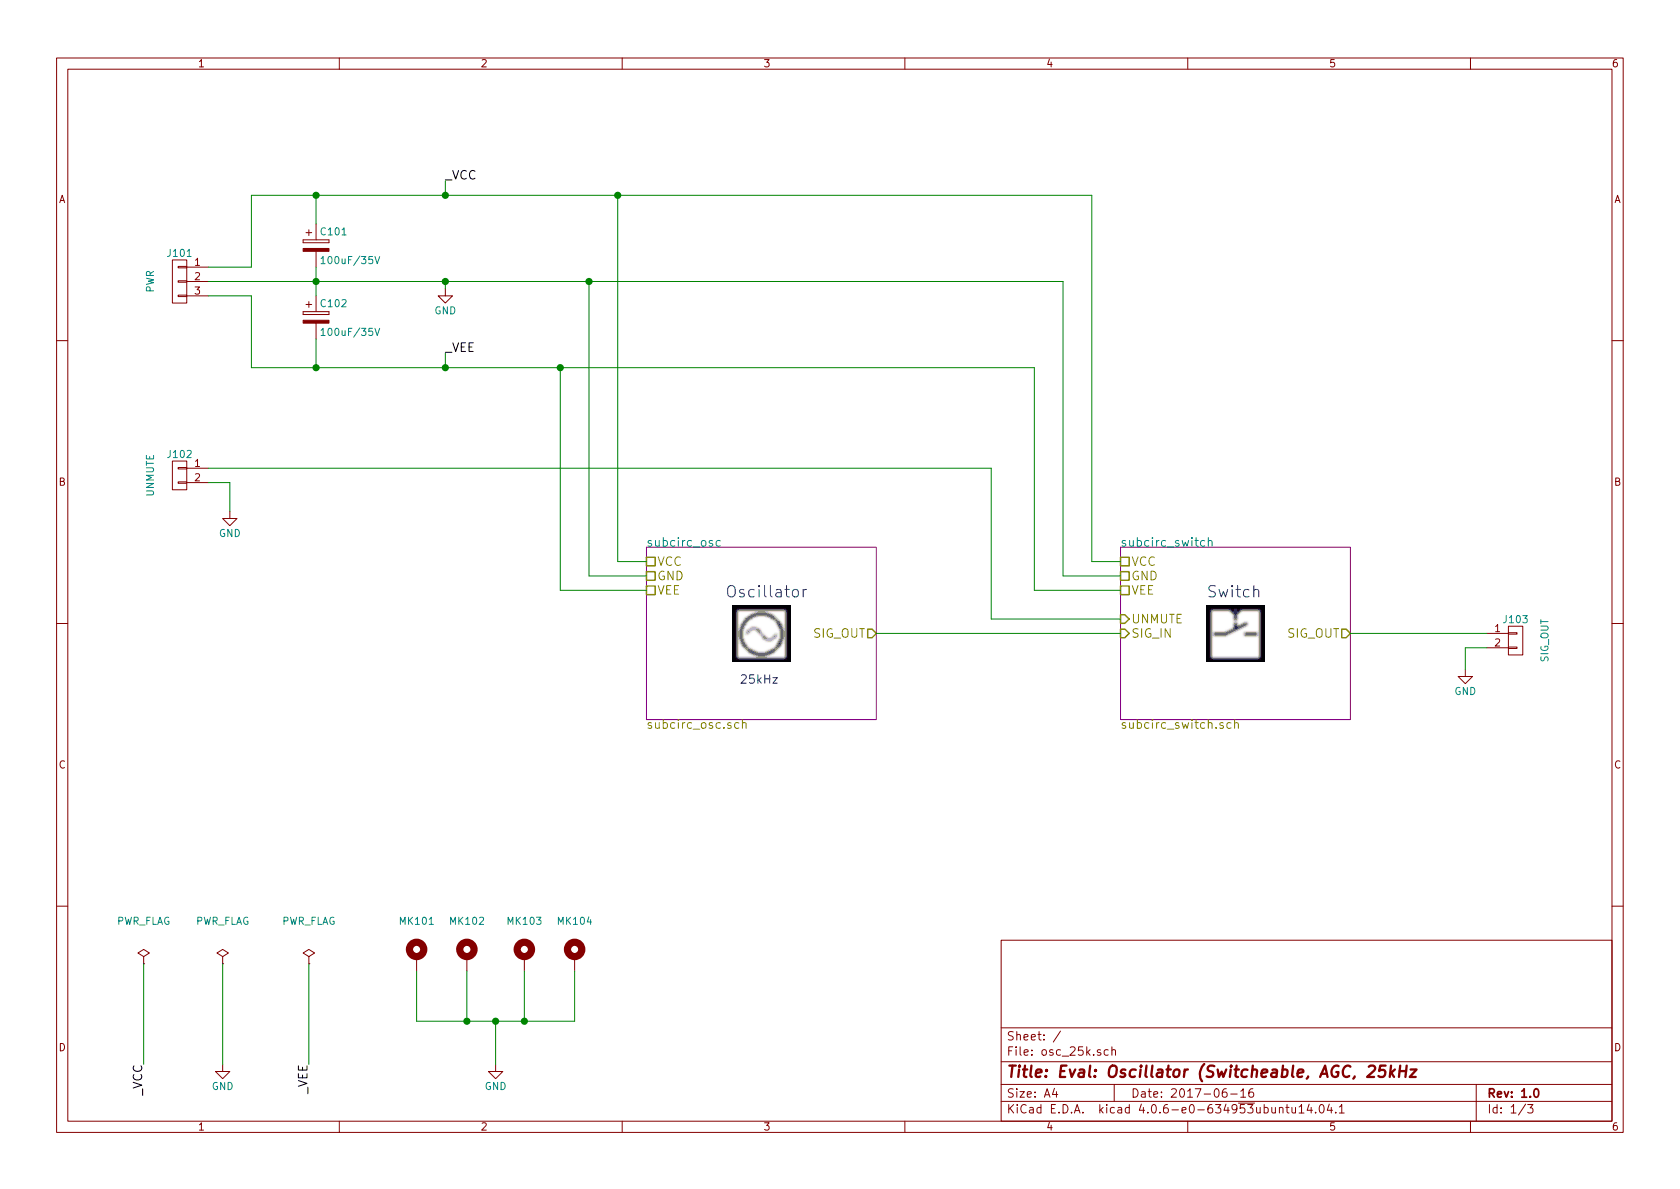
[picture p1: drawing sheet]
EESchema Schematic File Version 2
LIBS:power
LIBS:device
LIBS:transistors
LIBS:conn
LIBS:linear
LIBS:regul
LIBS:74xx
LIBS:cmos4000
LIBS:adc-dac
LIBS:memory
LIBS:xilinx
LIBS:microcontrollers
LIBS:dsp
LIBS:microchip
LIBS:analog_switches
LIBS:motorola
LIBS:texas
LIBS:intel
LIBS:audio
LIBS:interface
LIBS:digital-audio
LIBS:philips
LIBS:display
LIBS:cypress
LIBS:siliconi
LIBS:opto
LIBS:atmel
LIBS:contrib
LIBS:valves
LIBS:74xgxx
LIBS:ac-dc
LIBS:actel
LIBS:allegro
LIBS:Altera
LIBS:analog_devices
LIBS:battery_management
LIBS:bbd
LIBS:bosch
LIBS:brooktre
LIBS:cmos_ieee
LIBS:dc-dc
LIBS:diode
LIBS:elec-unifil
LIBS:ESD_Protection
LIBS:ftdi
LIBS:gennum
LIBS:graphic
LIBS:hc11
LIBS:infineon
LIBS:intersil
LIBS:ir
LIBS:Lattice
LIBS:leds
LIBS:LEM
LIBS:logo
LIBS:maxim
LIBS:mechanical
LIBS:microchip_dspic33dsc
LIBS:microchip_pic10mcu
LIBS:microchip_pic12mcu
LIBS:microchip_pic16mcu
LIBS:microchip_pic18mcu
LIBS:microchip_pic24mcu
LIBS:microchip_pic32mcu
LIBS:modules
LIBS:motor_drivers
LIBS:motors
LIBS:msp430
LIBS:nordicsemi
LIBS:nxp
LIBS:nxp_armmcu
LIBS:onsemi
LIBS:Oscillators
LIBS:powerint
LIBS:Power_Management
LIBS:pspice
LIBS:references
LIBS:relays
LIBS:rfcom
LIBS:RFSolutions
LIBS:sensors
LIBS:silabs
LIBS:stm8
LIBS:stm32
LIBS:supertex
LIBS:switches
LIBS:transf
LIBS:triac_thyristor
LIBS:ttl_ieee
LIBS:video
LIBS:wiznet
LIBS:Worldsemi
LIBS:Xicor
LIBS:zetex
LIBS:Zilog
LIBS:osc_25k-cache
EELAYER 25 0
EELAYER END
$Descr A4 11693 8268
encoding utf-8
Sheet 1 3
Title "Eval: Oscillator (Switcheable, AGC, 25kHz"
Date "2017-06-16"
Rev "1.0"
Comp ""
Comment1 ""
Comment2 ""
Comment3 ""
Comment4 ""
$EndDescr
$Sheet
S 4500 3800 1600 1200
U 595B4EED
F0 "subcirc_osc" 60
F1 "subcirc_osc.sch" 60
F2 "VCC" U L 4500 3900 60 
F3 "VEE" U L 4500 4100 60 
F4 "GND" U L 4500 4000 60 
F5 "SIG_OUT" O R 6100 4400 60 
$EndSheet
$Sheet
S 7800 3800 1600 1200
U 595B864F
F0 "subcirc_switch" 60
F1 "subcirc_switch.sch" 60
F2 "VCC" U L 7800 3900 60 
F3 "VEE" U L 7800 4100 60 
F4 "GND" U L 7800 4000 60 
F5 "SIG_IN" I L 7800 4400 60 
F6 "SIG_OUT" O R 9400 4400 60 
F7 "UNMUTE" I L 7800 4300 60 
$EndSheet
$Comp
L CONN_01X03 J101
U 1 1
P 1250 1950
F 0 "J101" H 1250 2150 50  0000 C CNN
F 1 "PWR" V 1450 1950 50  0000 C CNN
F 2 "Pin_Headers:Pin_Header_Straight_1x03_Pitch2.54mm" H 1250 1950 50  0001 C CNN
F 3 "" H 1250 1950 50  0001 C CNN
	1    1250 1950
	-1   0    0    -1  
$EndComp
$Comp
L CONN_01X02 J102
U 1 1
P 1250 3300
F 0 "J102" H 1250 3450 50  0000 C CNN
F 1 "UNMUTE" V 1450 3300 50  0000 C CNN
F 2 "Pin_Headers:Pin_Header_Straight_1x02_Pitch2.54mm" H 1250 3300 50  0001 C CNN
F 3 "" H 1250 3300 50  0001 C CNN
	1    1250 3300
	-1   0    0    -1  
$EndComp
$Comp
L CONN_01X02 J103
U 1 1
P 10550 4450
F 0 "J103" H 10550 4600 50  0000 C CNN
F 1 "SIG_OUT" V 10750 4450 50  0000 C CNN
F 2 "Pin_Headers:Pin_Header_Straight_1x02_Pitch2.54mm" H 10550 4450 50  0001 C CNN
F 3 "" H 10550 4450 50  0001 C CNN
	1    10550 4450
	1    0    0    -1  
$EndComp
$Comp
L CP C101
U 1 1
P 2200 1700
F 0 "C101" H 2225 1800 50  0000 L CNN
F 1 "100uF/35V" H 2225 1600 50  0000 L CNN
F 2 "Capacitors_SMD:CP_Elec_6.3x7.7" H 2238 1550 50  0001 C CNN
F 3 "" H 2200 1700 50  0001 C CNN
	1    2200 1700
	1    0    0    -1  
$EndComp
$Comp
L CP C102
U 1 1
P 2200 2200
F 0 "C102" H 2225 2300 50  0000 L CNN
F 1 "100uF/35V" H 2225 2100 50  0000 L CNN
F 2 "Capacitors_SMD:CP_Elec_6.3x7.7" H 2238 2050 50  0001 C CNN
F 3 "" H 2200 2200 50  0001 C CNN
	1    2200 2200
	1    0    0    -1  
$EndComp
$Comp
L Mounting_Hole_PAD MK101
U 1 1
P 2900 6650
F 0 "MK101" H 2900 6900 50  0000 C CNN
F 1 "~" H 2900 6825 50  0000 C CNN
F 2 "Mounting_Holes:MountingHole_3.5mm_Pad_Via" H 2900 6650 50  0001 C CNN
F 3 "" H 2900 6650 50  0001 C CNN
	1    2900 6650
	1    0    0    -1  
$EndComp
$Comp
L Mounting_Hole_PAD MK102
U 1 1
P 3250 6650
F 0 "MK102" H 3250 6900 50  0000 C CNN
F 1 "~" H 3250 6825 50  0000 C CNN
F 2 "Mounting_Holes:MountingHole_3.5mm_Pad_Via" H 3250 6650 50  0001 C CNN
F 3 "" H 3250 6650 50  0001 C CNN
	1    3250 6650
	1    0    0    -1  
$EndComp
$Comp
L Mounting_Hole_PAD MK103
U 1 1
P 3650 6650
F 0 "MK103" H 3650 6900 50  0000 C CNN
F 1 "~" H 3650 6825 50  0000 C CNN
F 2 "Mounting_Holes:MountingHole_3.5mm_Pad_Via" H 3650 6650 50  0001 C CNN
F 3 "" H 3650 6650 50  0001 C CNN
	1    3650 6650
	1    0    0    -1  
$EndComp
$Comp
L Mounting_Hole_PAD MK104
U 1 1
P 4000 6650
F 0 "MK104" H 4000 6900 50  0000 C CNN
F 1 "~" H 4000 6825 50  0000 C CNN
F 2 "Mounting_Holes:MountingHole_3.5mm_Pad_Via" H 4000 6650 50  0001 C CNN
F 3 "" H 4000 6650 50  0001 C CNN
	1    4000 6650
	1    0    0    -1  
$EndComp
$Comp
L GND #PWR01
U 1 1
P 3450 7400
F 0 "#PWR01" H 3450 7150 50  0001 C CNN
F 1 "GND" H 3450 7250 50  0000 C CNN
F 2 "" H 3450 7400 50  0001 C CNN
F 3 "" H 3450 7400 50  0001 C CNN
	1    3450 7400
	1    0    0    -1  
$EndComp
$Comp
L GND #PWR02
U 1 1
P 3100 2000
F 0 "#PWR02" H 3100 1750 50  0001 C CNN
F 1 "GND" H 3100 1850 50  0000 C CNN
F 2 "" H 3100 2000 50  0001 C CNN
F 3 "" H 3100 2000 50  0001 C CNN
	1    3100 2000
	1    0    0    -1  
$EndComp
$Comp
L GND #PWR03
U 1 1
P 1600 3550
F 0 "#PWR03" H 1600 3300 50  0001 C CNN
F 1 "GND" H 1600 3400 50  0000 C CNN
F 2 "" H 1600 3550 50  0001 C CNN
F 3 "" H 1600 3550 50  0001 C CNN
	1    1600 3550
	1    0    0    -1  
$EndComp
$Comp
L GND #PWR04
U 1 1
P 10200 4650
F 0 "#PWR04" H 10200 4400 50  0001 C CNN
F 1 "GND" H 10200 4500 50  0000 C CNN
F 2 "" H 10200 4650 50  0001 C CNN
F 3 "" H 10200 4650 50  0001 C CNN
	1    10200 4650
	1    0    0    -1  
$EndComp
Wire Wire Line
	6100 4400 7800 4400
Wire Wire Line
	2900 6750 2900 7100
Wire Wire Line
	2900 7100 4000 7100
Wire Wire Line
	4000 7100 4000 6750
Wire Wire Line
	3250 6750 3250 7100
Connection ~ 3250 7100
Wire Wire Line
	3650 6750 3650 7100
Connection ~ 3650 7100
Wire Wire Line
	3450 7400 3450 7100
Connection ~ 3450 7100
Wire Wire Line
	2200 1850 2200 2050
Wire Wire Line
	1450 1950 7400 1950
Connection ~ 2200 1950
Wire Wire Line
	1450 1850 1750 1850
Wire Wire Line
	1750 1850 1750 1350
Wire Wire Line
	1750 1350 7600 1350
Wire Wire Line
	2200 1350 2200 1550
Wire Wire Line
	1450 2050 1750 2050
Wire Wire Line
	1750 2050 1750 2550
Wire Wire Line
	1750 2550 7200 2550
Wire Wire Line
	2200 2550 2200 2350
Wire Wire Line
	7600 1350 7600 3900
Wire Wire Line
	7600 3900 7800 3900
Connection ~ 2200 1350
Wire Wire Line
	7400 1950 7400 4000
Wire Wire Line
	7400 4000 7800 4000
Wire Wire Line
	7200 2550 7200 4100
Wire Wire Line
	7200 4100 7800 4100
Connection ~ 2200 2550
Wire Wire Line
	4500 3900 4300 3900
Wire Wire Line
	4300 3900 4300 1350
Connection ~ 4300 1350
Wire Wire Line
	4500 4000 4100 4000
Wire Wire Line
	4100 4000 4100 1950
Connection ~ 4100 1950
Wire Wire Line
	4500 4100 3900 4100
Wire Wire Line
	3900 4100 3900 2550
Connection ~ 3900 2550
Wire Wire Line
	1450 3250 6900 3250
Wire Wire Line
	6900 3250 6900 4300
Wire Wire Line
	6900 4300 7800 4300
Wire Wire Line
	3100 2000 3100 1950
Connection ~ 3100 1950
Wire Wire Line
	1450 3350 1600 3350
Wire Wire Line
	1600 3350 1600 3550
Wire Wire Line
	9400 4400 10350 4400
Wire Wire Line
	10350 4500 10200 4500
Wire Wire Line
	10200 4500 10200 4650
Text Label 3100 1250 0    60   ~ 0
_VCC
Text Label 3100 2450 0    60   ~ 0
_VEE
Text Label 1000 7400 3    60   ~ 0
_VCC
Text Label 2150 7400 3    60   ~ 0
_VEE
$Comp
L PWR_FLAG #FLG05
U 1 1
P 1000 6700
F 0 "#FLG05" H 1000 6775 50  0001 C CNN
F 1 "PWR_FLAG" H 1000 7000 50  0000 C CNN
F 2 "" H 1000 6700 50  0001 C CNN
F 3 "" H 1000 6700 50  0001 C CNN
	1    1000 6700
	1    0    0    -1  
$EndComp
$Comp
L PWR_FLAG #FLG06
U 1 1
P 2150 6700
F 0 "#FLG06" H 2150 6775 50  0001 C CNN
F 1 "PWR_FLAG" H 2150 7000 50  0000 C CNN
F 2 "" H 2150 6700 50  0001 C CNN
F 3 "" H 2150 6700 50  0001 C CNN
	1    2150 6700
	1    0    0    -1  
$EndComp
Wire Wire Line
	2150 6700 2150 7400
Wire Wire Line
	1000 6700 1000 7400
Wire Wire Line
	3100 1350 3100 1250
Connection ~ 3100 1350
Wire Wire Line
	3100 2550 3100 2450
Connection ~ 3100 2550
Text Notes 5050 4150 0    79   ~ 0
Oscillator
Text Notes 8400 4150 0    79   ~ 0
Switch
Text Notes 5150 4750 0    59   ~ 0
25kHz
$Comp
L PWR_FLAG #FLG07
U 1 1
P 1550 6700
F 0 "#FLG07" H 1550 6775 50  0001 C CNN
F 1 "PWR_FLAG" H 1550 7000 50  0000 C CNN
F 2 "" H 1550 6700 50  0001 C CNN
F 3 "" H 1550 6700 50  0001 C CNN
	1    1550 6700
	1    0    0    -1  
$EndComp
$Comp
L GND #PWR08
U 1 1
P 1550 7400
F 0 "#PWR08" H 1550 7150 50  0001 C CNN
F 1 "GND" H 1550 7250 50  0000 C CNN
F 2 "" H 1550 7400 50  0001 C CNN
F 3 "" H 1550 7400 50  0001 C CNN
	1    1550 7400
	1    0    0    -1  
$EndComp
Wire Wire Line
	1550 6700 1550 7400
$EndSCHEMATC
